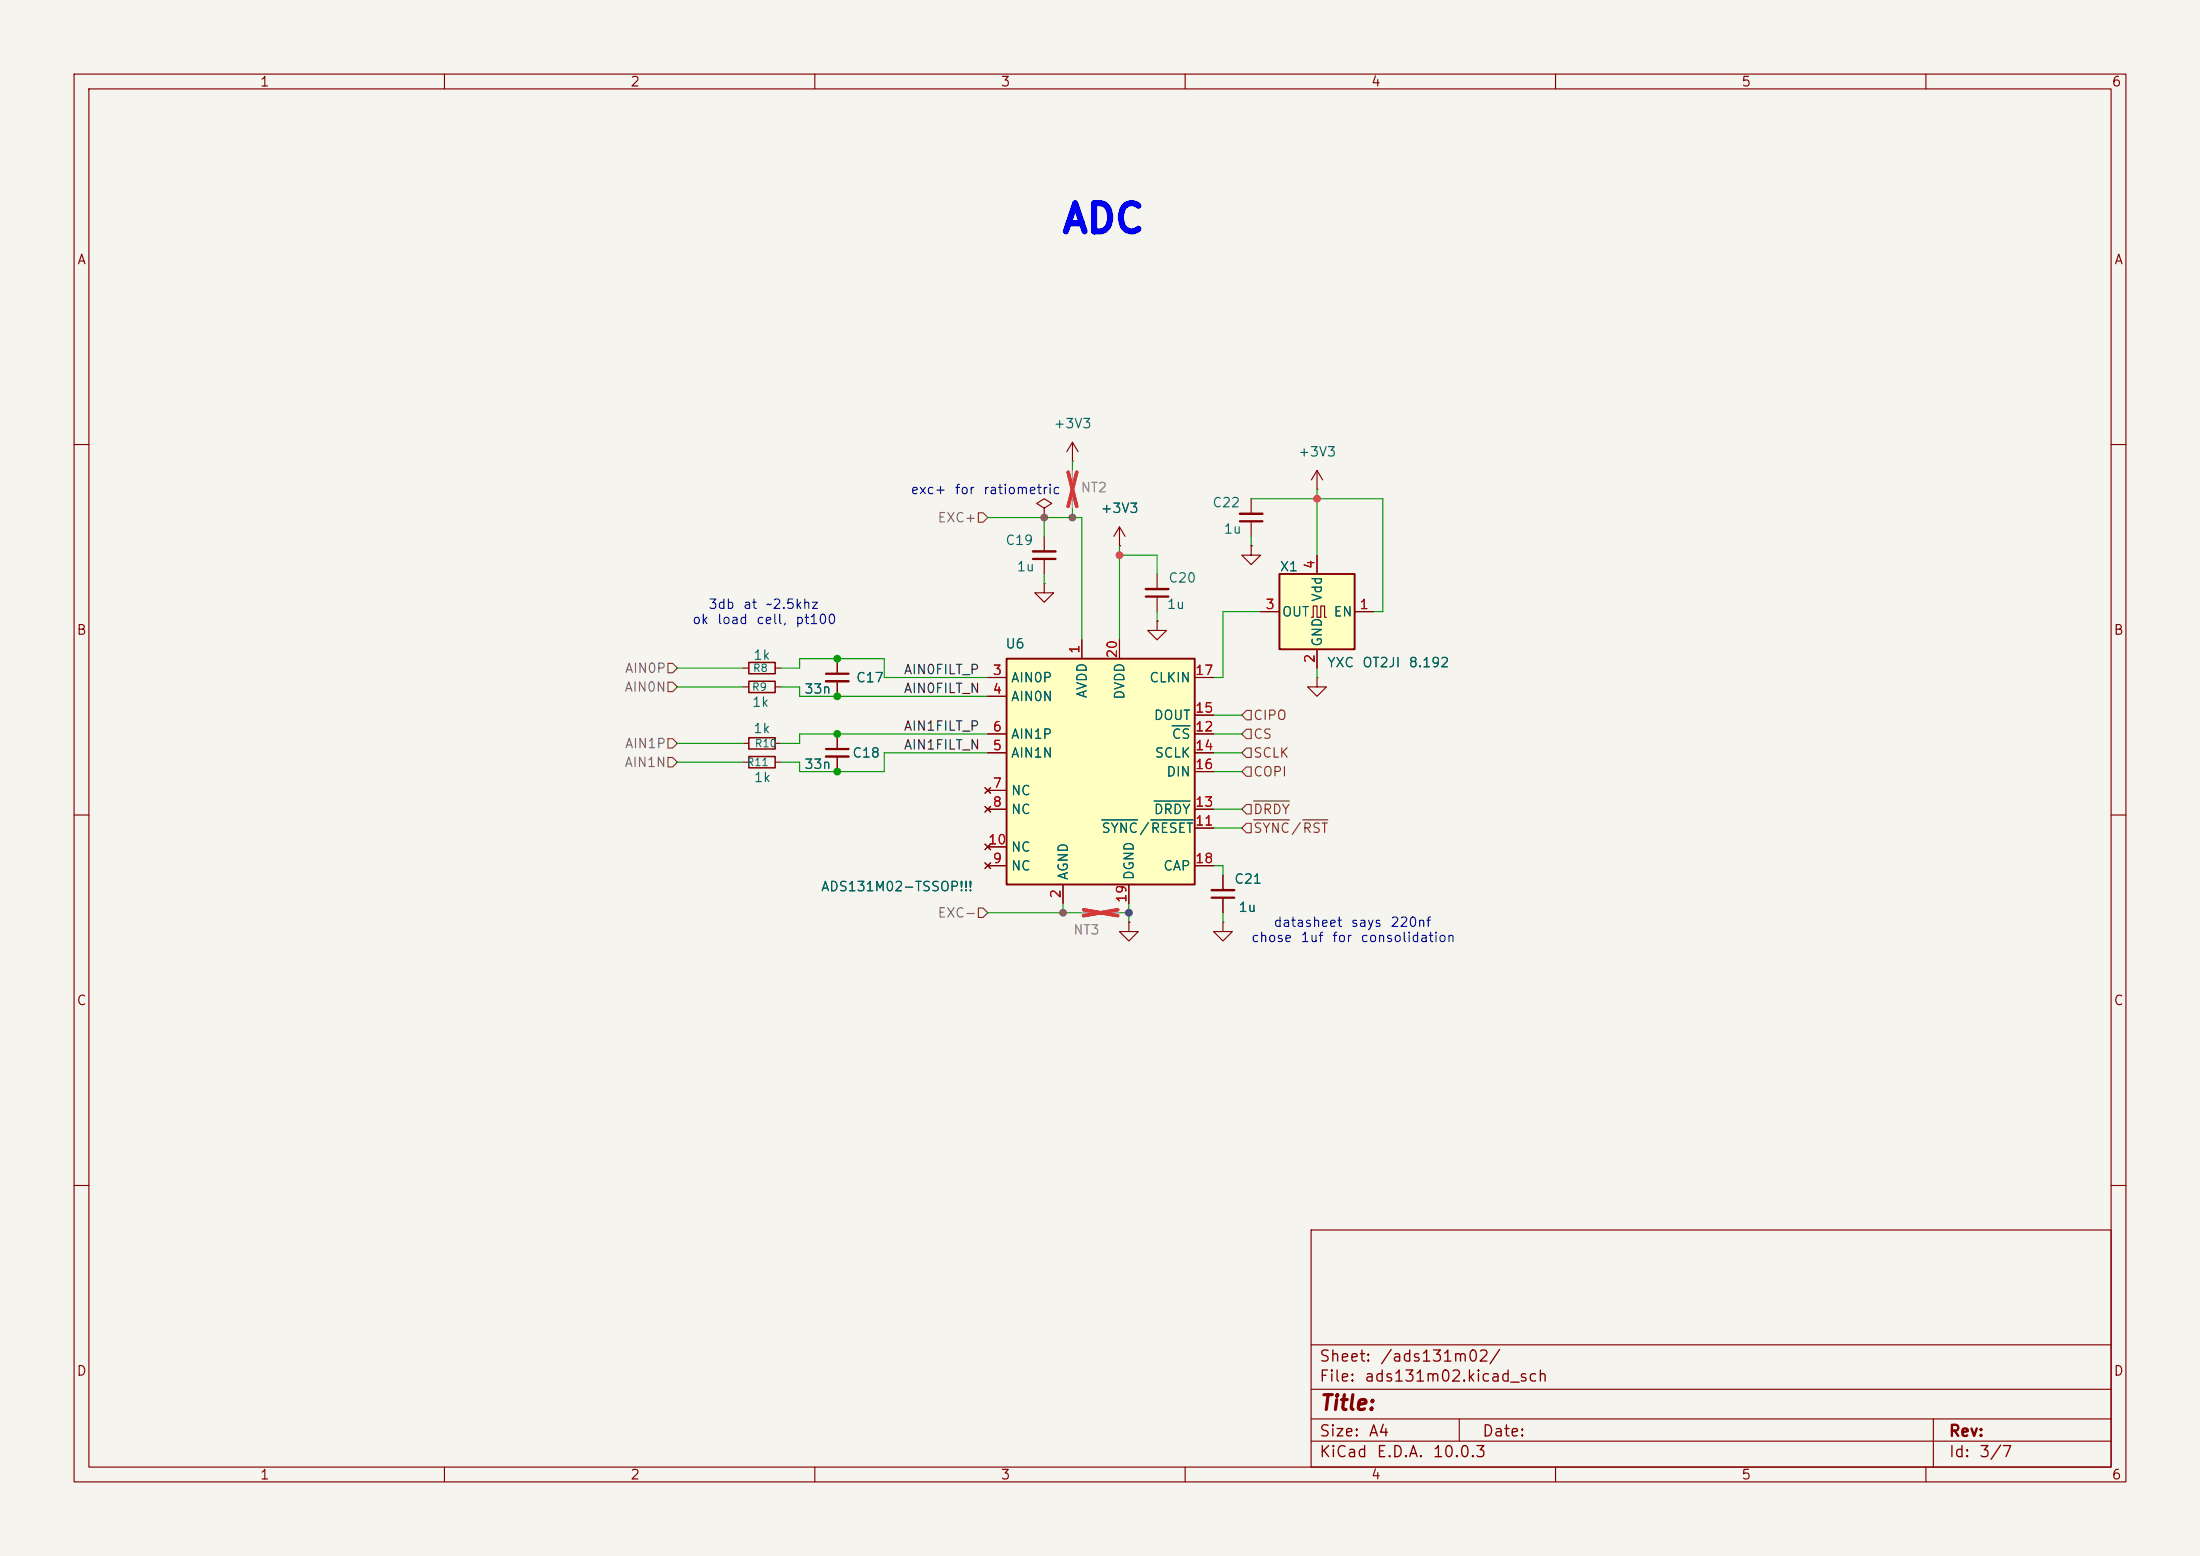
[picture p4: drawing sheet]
<svg xmlns="http://www.w3.org/2000/svg" width="297mm" height="210mm" viewBox="0 0 297 210" stroke-linecap="round" stroke-linejoin="round" font-family="sans-serif">
<path d="M0 0h297v210h-297z" fill="#f5f4ef" stroke="#f5f4ef" stroke-width=".14"/>
<g fill="none" stroke="#840000" stroke-width=".15">
<path d="M10 10h277v190h-277zM12 12h273v186h-273zM60 10v2M110 10v2M160 10v2M210 10v2M260 10v2M144.8 59.7l-.8 1.3M144.8 59.7l.7 1.3M144.8 59.7v2.5M10 60h2M141 68.6l1-.7-1-.6-1 .6 1 .7v1.3"/>
<path d="M141 69.9h.1M144.8 62.2h.1M151.1 73.7h.1M151.1 71.1l-.7 1.3M151.1 71.1l.8 1.3M151.1 71.1v2.6M168.9 73.7v1.2h1.3l-1.3 1.3-1.3-1.3h1.3M168.9 73.7h.1M168.9 67.3v2M168.9 70.4v2M177.8 66h.1M177.8 63.5l-.8 1.3"/>
<path d="M177.8 63.5l.8 1.3M177.8 63.5v2.5M285 60h2M100.3 90.2h.8M104.6 90.2h.8M113 88.9v2M113 91.9v2.1M10 110h2M285 110h2M10 160h2M177 166h108v32h-108zM285 160h2"/>
<path d="M60 198v2M110 198v2M160 198v2M177 194.5h108M177 191.5h108M177 187.5h108M177 181.5h108M197 191.5v3M210 198v2M260 198v2M261 191.5v6.5"/>
</g>
<path d="M167.4 70.4h3M111.5 90.9h3.1" fill="none" stroke="#840000" stroke-width=".3"/>
<path d="M167.4 69.3h3M111.5 91.9h3.1" fill="none" stroke="#840000" stroke-width=".33"/>
<path d="M144.8 64.8v2.5" fill="none" stroke="#9c9b98" stroke-width=".25"/>
<path d="M144.8 63.5v5.1" fill="none" stroke="#9c9b98" stroke-width=".15"/>
<path d="M144.2 63.7l1.2 4.7M145.4 63.7l-1.2 4.7" fill="none" stroke="#e12e31" stroke-width=".46"/>
<path d="M101.1 89.4h3.5v1.5h-3.5z" fill="none" stroke="#840000" stroke-width=".2"/>
<path d="M172.7 77.5h10.2v10.1h-10.2z" fill="#ffffc2"/>
<path d="M172.7 77.5h10.2v10.1h-10.2z" fill="none" stroke="#840000" stroke-width=".25"/>
<g fill="none" stroke="#840000" stroke-width=".15">
<path d="M141 72.4v2M141 75.4v2.1M156.2 77.5v2M177.8 74.9v2.6M100.3 92.7h.8M104.6 92.7h.8M113 99.1v2M156.2 83.8v1.3h1.3l-1.3 1.3-1.3-1.3h1.3M156.2 83.8h.1M156.2 80.5v2.1M170.2 82.6h2.5M177 83.3h.3v-1.5h.5v1.5h.5v-1.5h.5v1.5h.3"/>
<path d="M177.8 87.6v2.6M182.9 82.6h2.5M100.3 102.9h.8M100.3 100.3h.8M104.6 102.9h.8M104.6 100.3h.8M113 102.1v2M165.1 118.1v2M165.1 124.5v1.2h1.3l-1.3 1.3-1.3-1.3h1.3M165.1 124.5h.1M165.1 121.2v2"/>
</g>
<path d="M139.4 75.4h3.1M154.7 80.5h3M111.5 101.1h3.1M163.6 121.2h3" fill="none" stroke="#840000" stroke-width=".3"/>
<path d="M139.4 74.4h3.1M154.7 79.5h3M111.5 102.1h3.1M163.6 120.1h3" fill="none" stroke="#840000" stroke-width=".33"/>
<path d="M101.1 91.9h3.5v1.6h-3.5zM101.1 99.6h3.5v1.5h-3.5zM101.1 102.1h3.5v1.5h-3.5z" fill="none" stroke="#840000" stroke-width=".2"/>
<path d="M135.9 88.9h25.4v30.5h-25.4z" fill="#ffffc2"/>
<path d="M135.9 88.9h25.4v30.5h-25.4z" fill="none" stroke="#840000" stroke-width=".25"/>
<g fill="none" stroke="#840000" stroke-width=".15">
<path d="M141 78.7v1.3h1.2l-1.2 1.3-1.3-1.3h1.3M141 78.7h.1M151.1 73.7h.1M168.9 73.7h.1M177.8 74.9v2.6M113 88.9v2M113 91.9v2.1M113 99.1v2M133.3 91.4h2.6M133.3 94h2.6M133.3 99.1h2.6M146 86.4v2.5"/>
<path d="M151.1 86.4v2.5M156.2 83.8h.1M161.3 96.5h2.5M161.3 91.4h2.5M161.3 99.1h2.5M170.2 82.6h2.5M177.8 91.4v1.3h1.3l-1.3 1.3-1.3-1.3h1.3M177.8 91.4h.1M177.8 87.6v2.6M182.9 82.6h2.5M113 102.1v2M133 106.3l.7 .8"/>
<path d="M133 108.8l.7 .8M133 116.5l.7 .7M133 113.9l.7 .8M133.3 101.6h2.6M133.3 116.8h2.6M133.3 106.7h2.6M133.3 109.2h2.6M133.3 114.3h2.6M133.7 106.3l-.7 .8M133.7 108.8l-.7 .8M133.7 116.5l-.7 .7M133.7 113.9l-.7 .8"/>
<path d="M143.5 119.4v2.5M152.4 119.4v2.5M161.3 101.6h2.5M161.3 104.1h2.5M161.3 116.8h2.5M161.3 109.2h2.5M161.3 111.8h2.5M165.1 118.1v2M152.4 124.5v1.2h1.3l-1.3 1.3-1.3-1.3h1.3M152.4 124.5h.1M165.1 121.2v2"/>
</g>
<path d="M158.2 98h2.5M148.7 110.7h4.9M155.4 110.7h5.7M155.8 108.1h4.9" fill="none" stroke="#006464" stroke-width=".15"/>
<path d="M147.3 123.2h2.6" fill="none" stroke="#9c9b98" stroke-width=".25"/>
<path d="M144.8 63.5v5.1M146 123.2h5.1" fill="none" stroke="#9c9b98" stroke-width=".15"/>
<path d="M144.2 63.7l1.2 4.7M145.4 63.7l-1.2 4.7M146.3 122.8l4.6 .8M150.9 122.8l-4.6 .8" fill="none" stroke="#e12e31" stroke-width=".46"/>
<g fill="none" stroke="#725600" stroke-width=".15">
<path d="M132.1 69.2h.6l.6 .7-.6 .6h-.6zM90.2 92.1h.6l.6 .6-.6 .6h-.6zM90.2 99.7h.6l.6 .6-.6 .7h-.6zM90.2 89.5h.6l.6 .7-.6 .6h-.6zM168.3 95.9h.6v1.3h-.6l-.7-.7zM168.3 98.4h.6v1.3h-.6l-.7-.6zM90.2 102.2h.6l.6 .7-.6 .6h-.6zM168.3 108.6h.6v1.3h-.6l-.7-.7zM168.3 111.1h.6v1.3h-.6l-.7-.6zM168.3 103.5h.6v1.3h-.6l-.7-.7zM168.3 101h.6v1.2h-.6l-.7-.6zM169.2 108.1h4.9"/>
<path d="M169.2 110.7h4.9M175.9 110.7h3.4M132.1 122.6h.6l.6 .6-.6 .6h-.6z"/>
</g>
<g fill="none" stroke="#009600" stroke-width=".15">
<path d="M133.3 69.9h12.7v16.5M141 69.9v2.5M141 77.5v1.2M144.8 62.2v1.3M144.8 68.6v1.3M151.1 74.9h5.1v2.6M151.1 73.7v12.7M168.9 67.3h17.8v15.3h-1.3M168.9 72.4v1.3M177.8 66v8.9M91.4 92.7h8.9M91.4 90.2h8.9"/>
<path d="M105.4 90.2h2.5v-1.3h11.5v2.5h13.9M105.4 92.7h2.5v1.3h25.4M133.3 99.1h-25.4v1.2h-2.5M156.2 82.6v1.2M163.8 99.1h3.8M163.8 96.5h3.8M170.2 82.6h-5.1v8.8h-1.3M177.8 90.2v1.2M91.4 100.3h8.9M91.4 102.9h8.9M133.3 101.6h-13.9v2.5h-11.5v-1.2h-2.5M163.8 104.1h3.8"/>
<path d="M163.8 109.2h3.8M163.8 111.8h3.8M163.8 101.6h3.8M163.8 116.8h1.3v1.3M133.3 123.2h12.7M143.5 121.9v1.3M151.1 123.2h1.3M152.4 121.9v2.6M165.1 123.2v1.3"/>
</g>
<g fill="#ff4145" stroke="#ff4145" stroke-width=".14">
<circle cx="177.8" cy="67.3" r=".46"/>
<circle cx="151.1" cy="74.9" r=".46"/>
</g>
<g fill="#7e3c88" stroke="#7e3c88" stroke-width=".14">
<circle cx="141" cy="69.9" r=".46"/>
<circle cx="143.5" cy="123.2" r=".46"/>
<circle cx="144.8" cy="69.9" r=".46"/>
</g>
<g fill="#009600" stroke="#009600" stroke-width=".14">
<circle cx="113" cy="88.9" r=".46"/>
<circle cx="113" cy="99.1" r=".46"/>
<circle cx="113" cy="104.1" r=".46"/>
<circle cx="113" cy="94" r=".46"/>
</g>
<circle cx="152.4" cy="123.2" r=".46" fill="#484848" stroke="#484848" stroke-width=".14"/>
<text font-size="3.8" fill="#00f" x="143.1" y="32.4">ADC</text>
<text font-size="2" fill="#840000" x="178" y="190.8">Title:</text>
<g font-size="1.5" fill="#840000">
<text x="178" y="184.2">Sheet:</text>
<text x="186.2" y="184.2">/ads131m02/</text>
<text x="178" y="186.9">File:</text>
<text x="184.1" y="186.9">ads131m02.kicad_sch</text>
<text x="178" y="197.1">KiCad</text>
<text x="178" y="194.3">Size:</text>
<text x="184.7" y="194.3">A4</text>
<text x="185.7" y="197.1">E.D.A.</text>
<text x="193.3" y="197.1">10.0.3</text>
<text x="200" y="194.3">Date:</text>
<text x="263" y="194.3">Rev:</text>
<text x="263" y="197.1">Id:</text>
<text x="267.1" y="197.1">3/7</text>
</g>
<g font-size="1.3" fill="#840000">
<text x="35" y="12">1</text>
<text x="85" y="12">2</text>
<text x="135" y="12">3</text>
<text x="185" y="12">4</text>
<text x="235" y="12">5</text>
<text x="285" y="12">6</text>
<text x="10.3" y="36">A</text>
<text x="285.3" y="36">A</text>
<text x="10.3" y="86">B</text>
<text x="285.3" y="86">B</text>
<text x="10.3" y="136">C</text>
<text x="285.3" y="136">C</text>
<text x="10.3" y="186">D</text>
<text x="285.3" y="186">D</text>
<text x="35" y="200">1</text>
<text x="85" y="200">2</text>
<text x="135" y="200">3</text>
<text x="185" y="200">4</text>
<text x="235" y="200">5</text>
<text x="285" y="200">6</text>
</g>
<g font-size="1.3" fill="#006464">
<text x="142.1" y="58.1">+3V3</text>
<text x="175.2" y="61.9">+3V3</text>
<text x="148.5" y="69.6">+3V3</text>
<text x="163.6" y="68.8">C22</text>
<text x="135.6" y="73.9">C19</text>
<text x="137.2" y="77.4">1u</text>
<text x="165.1" y="72.3">1u</text>
<text x="172.7" y="77.4">X1</text>
<text x="157.4" y="82.5">1u</text>
<text x="157.6" y="78.9">C20</text>
<text x="173" y="83.5">OUT</text>
<text x="178.8" y="81.3" transform="rotate(-90 178.8 81.3)">Vdd</text>
<text x="179.9" y="83.5">EN</text>
<text x="101.6" y="89.4">1k</text>
<text x="135.6" y="87.8">U6</text>
<text x="178.8" y="87.4" transform="rotate(-90 178.8 87.4)">GND</text>
<text x="101.4" y="95.7">1k</text>
<text x="108.5" y="93.9">33n</text>
<text x="115.5" y="92.4">C17</text>
<text x="136.4" y="92.4">AIN0P</text>
<text x="136.4" y="95">AIN0N</text>
<text x="147" y="94.3" transform="rotate(-90 147 94.3)">AVDD</text>
<text x="152.1" y="94.5" transform="rotate(-90 152.1 94.5)">DVDD</text>
<text x="155.1" y="92.4">CLKIN</text>
<text x="179.1" y="90.4">YXC</text>
<text x="183.8" y="90.4">OT2JI</text>
<text x="190.1" y="90.4">8.192</text>
<text x="101.6" y="99.3">1k</text>
<text x="136.4" y="100">AIN1P</text>
<text x="155.7" y="97.5">DOUT</text>
<text x="158.1" y="100">CS</text>
<text x="101.7" y="105.9">1k</text>
<text x="108.5" y="104.1">33n</text>
<text x="115" y="102.6">C18</text>
<text x="136.4" y="102.6">AIN1N</text>
<text x="136.4" y="107.7">NC</text>
<text x="155.8" y="102.6">SCLK</text>
<text x="157.4" y="105.1">DIN</text>
<text x="136.4" y="110.2">NC</text>
<text x="148.6" y="112.7">SYNC/RESET</text>
<text x="155.7" y="110.2">DRDY</text>
<text x="136.4" y="117.8">NC</text>
<text x="136.4" y="115.3">NC</text>
<text x="144.5" y="118.9" transform="rotate(-90 144.5 118.9)">AGND</text>
<text x="153.4" y="118.9" transform="rotate(-90 153.4 118.9)">DGND</text>
<text x="157" y="117.8">CAP</text>
<text x="166.5" y="119.6">C21</text>
<text x="110.8" y="120.6">ADS131M02-TSSOP!!!</text>
<text x="167.1" y="123.4">1u</text>
</g>
<g font-size="1.3" fill="#0000c2">
<text x="122.9" y="67">exc+</text>
<text x="128.8" y="67">for</text>
<text x="132.6" y="67">ratiometric</text>
<text x="95.5" y="82.5">3db</text>
<text x="100.2" y="82.5">at</text>
<text x="103.3" y="82.5">~2.5khz</text>
<text x="93.4" y="84.5">ok</text>
<text x="96.7" y="84.5">load</text>
<text x="102" y="84.5">cell,</text>
<text x="107.3" y="84.5">pt100</text>
<text x="171.8" y="125.4">datasheet</text>
<text x="182.3" y="125.4">says</text>
<text x="187.6" y="125.4">220nf</text>
<text x="168.8" y="127.5">chose</text>
<text x="175.5" y="127.5">1uf</text>
<text x="179.7" y="127.5">for</text>
<text x="183.6" y="127.5">consolidation</text>
</g>
<g font-size="1.3" fill="#7e3c88">
<text x="126.5" y="70.8">EXC+</text>
<text x="84.2" y="93.7">AIN0N</text>
<text x="84.3" y="91.1">AIN0P</text>
<text x="84.3" y="101.3">AIN1P</text>
<text x="84.2" y="103.8">AIN1N</text>
<text x="126.5" y="124.2">EXC-</text>
</g>
<g font-size="1.3" fill="#939391">
<text x="145.8" y="66.8">NT2</text>
<text x="144.8" y="126.4">NT3</text>
</g>
<g font-size="1.3" fill="#a90000">
<text x="177.8" y="76.9" transform="rotate(-90 177.8 76.9)">4</text>
<text x="170.7" y="82.5">3</text>
<text x="183.4" y="82.5">1</text>
<text x="146" y="88.3" transform="rotate(-90 146 88.3)">1</text>
<text x="151.1" y="88.9" transform="rotate(-90 151.1 88.9)">20</text>
<text x="177.8" y="89.6" transform="rotate(-90 177.8 89.6)">2</text>
<text x="133.9" y="91.4">3</text>
<text x="133.9" y="94">4</text>
<text x="161.2" y="91.4">17</text>
<text x="133.9" y="101.6">5</text>
<text x="133.9" y="99">6</text>
<text x="161.2" y="96.5">15</text>
<text x="161.2" y="99">12</text>
<text x="161.2" y="101.6">14</text>
<text x="133.9" y="106.7">7</text>
<text x="161.2" y="104.1">16</text>
<text x="133.9" y="109.2">8</text>
<text x="161.2" y="111.7">11</text>
<text x="161.2" y="109.2">13</text>
<text x="133.3" y="114.3">10</text>
<text x="133.9" y="116.8">9</text>
<text x="161.2" y="116.8">18</text>
<text x="143.5" y="121.4" transform="rotate(-90 143.5 121.4)">2</text>
<text x="152.4" y="122" transform="rotate(-90 152.4 122)">19</text>
</g>
<g font-size="1.3" fill="#0f0f0f">
<text x="121.9" y="91.3">AIN0FILT_P</text>
<text x="121.9" y="93.9">AIN0FILT_N</text>
<text x="121.9" y="98.9">AIN1FILT_P</text>
<text x="121.9" y="101.5">AIN1FILT_N</text>
</g>
<g font-size="1.3" fill="#725600">
<text x="169.1" y="97.5">CIPO</text>
<text x="169.1" y="100">CS</text>
<text x="169.1" y="105.1">COPI</text>
<text x="169.1" y="102.6">SCLK</text>
<text x="169.1" y="110.2">DRDY</text>
<text x="169.1" y="112.7">SYNC/RST</text>
</g>
<g font-size="1" fill="#006464">
<text x="101.4" y="93.5">R9</text>
<text x="101.6" y="90.9">R8</text>
<text x="101.8" y="101.1">R10</text>
<text x="100.7" y="103.6">R11</text>
</g>
</svg>
